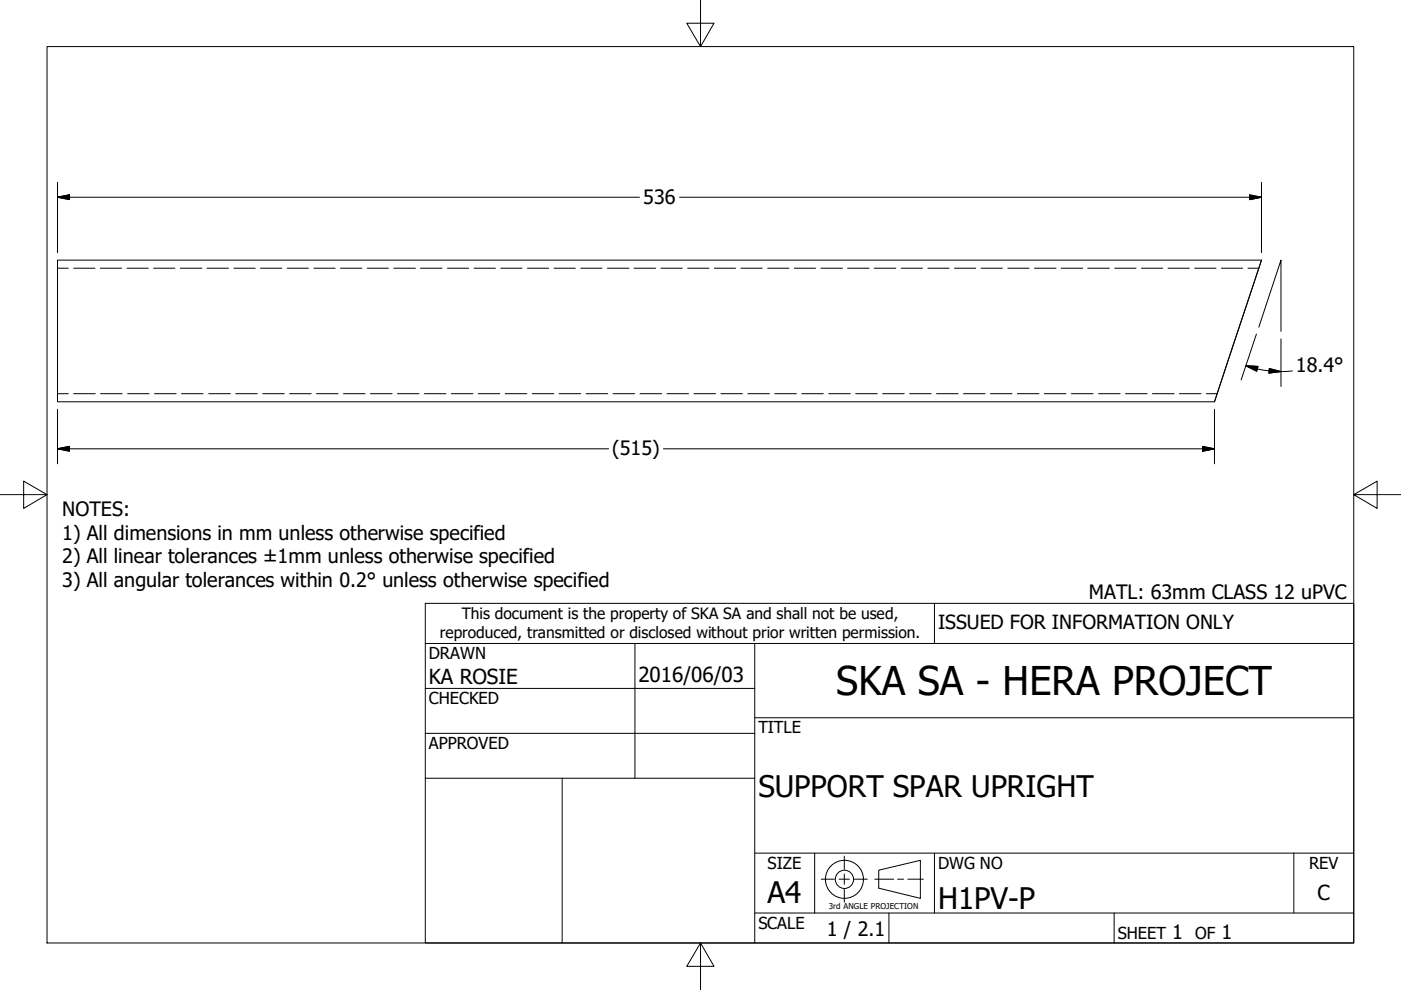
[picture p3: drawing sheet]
<svg xmlns="http://www.w3.org/2000/svg" width="297mm" height="210mm" viewBox="0 0 297 210" stroke-linecap="round" stroke-linejoin="round" font-family="sans-serif">
<!-- layer: Visible (ANSI) -->
<path d="M12.2 55.2h255.3l-10 30h-245.3z" fill="none" stroke="#000" stroke-width=".21"/>
<!-- layer: Hidden (ANSI) -->
<g fill="none" stroke="#000" stroke-width=".21">
<path d="M12.2 56.9h2.3M15.6 56.9h4.5M21.3 56.9h4.5M26.9 56.9h4.5M32.6 56.9h4.5M38.2 56.9h4.6M43.9 56.9h4.6M49.6 56.9h4.5M55.2 56.9h4.6M60.9 56.9h4.5M66.5 56.9h4.6M72.2 56.9h4.5"/>
<path d="M77.9 56.9h4.5M83.5 56.9h4.6M89.2 56.9h4.5M94.9 56.9h4.5M100.5 56.9h4.5M106.2 56.9h4.5M111.8 56.9h4.5M117.5 56.9h4.5M123.1 56.9h4.5M128.8 56.9h4.5M134.4 56.9h4.6M140.1 56.9h4.6"/>
<path d="M145.8 56.9h4.5M151.4 56.9h4.6M157.1 56.9h4.5M162.8 56.9h4.5M168.4 56.9h4.5M174.1 56.9h4.5M179.7 56.9h4.6M185.4 56.9h4.5M191.1 56.9h4.5M196.7 56.9h4.5M202.4 56.9h4.5M208 56.9h4.5"/>
<path d="M213.7 56.9h4.5M219.3 56.9h4.6M225 56.9h4.6M230.6 56.9h4.6M236.3 56.9h4.6M242 56.9h4.5M247.6 56.9h4.6M253.3 56.9h4.5M259 56.9h4.5M264.6 56.9h2.3M12.2 83.5h2.3M15.6 83.5h4.6"/>
<path d="M21.3 83.5h4.6M27.1 83.5h4.5M32.8 83.5h4.5M38.5 83.5h4.6M44.3 83.5h4.5M50 83.5h4.5M55.7 83.5h4.6M61.4 83.5h4.6M67.1 83.5h4.6M72.8 83.5h4.6M78.5 83.5h4.6M84.3 83.5h4.5"/>
<path d="M90 83.5h4.6M95.7 83.5h4.6M101.4 83.5h4.6M107.1 83.5h4.6M112.8 83.5h4.6M118.6 83.5h4.5M124.3 83.5h4.5M130 83.5h4.6M135.7 83.5h4.6M141.4 83.5h4.6M147.1 83.5h4.6M152.8 83.5h4.6"/>
<path d="M158.6 83.5h4.5M164.3 83.5h4.5M170 83.5h4.6M175.7 83.5h4.6M181.4 83.5h4.6M187.1 83.5h4.6M192.8 83.5h4.6M198.6 83.5h4.5M204.3 83.5h4.6M210 83.5h4.6M215.7 83.5h4.6M221.4 83.5h4.6"/>
<path d="M227.1 83.5h4.7M232.9 83.5h4.6M238.6 83.5h4.6M244.3 83.5h4.6M250.1 83.5h4.5M255.8 83.5h2.3"/>
</g>
<!-- layer: Border (ANSI) -->
<path d="M148.5 -.1v10l-2.9-5h5.8l-2.9 5M10 9.9h277v190h-277zM0 104.9h10l-5-2.9v5.8l5-2.9M287 104.9l5 2.9v-5.8l-5 2.9h10M148.5 199.9l2.9 5h-5.8l2.9-5v10" fill="none" stroke="#000" stroke-width=".21"/>
<!-- layer: Sketch Geometry (ANSI) -->
<g fill="none" stroke="#000" stroke-width=".21">
<path d="M267.5 55.2l-10 30M266.9 69.4l4.7-14.2v15.1M174.1 186.4h2.8M177.9 186.4h2.2M179 181.5v2.8M179 185.3v2.2M179 188.6v2.7M181.2 186.4h2.7M185.5 186.4h4M186.3 184.5l8.8-2.1v8.1l-8.8-2.2zM190.3 186.4h1.3M192.5 186.4h3.3"/>
<circle cx="179" cy="186.4" r="4"/>
<circle cx="179" cy="186.4" r="1.94"/>
</g>
<!-- layer: Title (ANSI) -->
<g fill="none" stroke="#000" stroke-width=".21">
<path d="M90.2 127.9h196.8v72h-196.8zM90.2 136.4h196.8M134.6 136.4v28.6M160 136.4v63.5M198.1 127.9v8.5M90.2 146h69.8M90.2 155.5h69.8M160 152.2h127M90.2 165h69.8M119.2 165v34.9M160 193.6h127M160 180.9h127"/>
<path d="M172.7 180.9v12.7M188.5 193.6v6.3M198.1 180.9v12.7M236.2 193.6v6.3M274.3 180.9v12.7"/>
</g>
<!-- layer: Dimension (ANSI) -->
<g fill="none" stroke="#000" stroke-width=".21">
<path d="M12.2 38.6v15M267.5 38.6v15M12.2 41.8l2.5-.5v1zM12.2 41.8h123.4M144.1 41.8h123.4M264.9 41.3l2.6 .5-2.6 .5zM264.2 77.6l2.5 .1-.3 1zM264.2 77.6l2.4 .6M266.4 70.8l-3.3 9.8M266.6 78.2l2.5 .4M269.1 78.1l2.5 .7-2.6 .3zM269.1 78.6l2.5 .2 2.4-.1"/>
<path d="M271.6 71.9v10.1M12.2 95.2l2.5-.5v1zM12.2 86.8v11.5M12.2 95.2h116.8M140.7 95.2h116.8M255 94.7l2.5 .5-2.5 .5zM257.5 86.8v11.5"/>
</g>
<path d="M12.2 41.8l2.5-.5zM12.2 41.8l2.5-.5v1zM264.9 42.3l2.6-.5zM264.9 41.3l2.6 .5-2.6 .5zM264.2 77.6l2.5 .1zM264.2 77.6l2.5 .1-.3 1zM269 79.1l2.6-.3zM269.1 78.1l2.5 .7-2.6 .3zM12.2 95.2l2.5-.5zM12.2 95.2l2.5-.5v1zM255 95.7l2.5-.5zM255 94.7l2.5 .5-2.5 .5z" fill="#000" stroke="#000" stroke-width=".21"/>
<text font-size="8.4" x="177.3" y="147.4">SKA SA - HERA PROJECT</text>
<g font-size="6.3">
<text x="160.8" y="169">SUPPORT SPAR UPRIGHT</text>
<text x="162.8" y="191.4">A4</text>
<text x="198.9" y="192.8">H1PV-P</text>
</g>
<g font-size="4.4">
<text x="90.9" y="145.1">KA ROSIE</text>
<text x="135.4" y="144.5">2016/06/03</text>
<text x="279.3" y="190.7">C</text>
</g>
<g font-size="4.2">
<text x="136.4" y="43.3">536</text>
<text x="274.8" y="78.8">18.4°</text>
<text x="129.8" y="96.4">(515)</text>
<text x="13.2" y="109.4">NOTES:</text>
<text x="13.2" y="114.4">1) All dimensions in mm unless otherwise specified</text>
<text x="13.2" y="119.4">2) All linear tolerances ±1mm unless otherwise specified</text>
<text x="13.2" y="124.4">3) All angular tolerances within 0.2° unless otherwise specified</text>
<text x="230.9" y="127">MATL: 63mm CLASS 12 uPVC</text>
<text x="175.3" y="198.5">1 / 2.1</text>
<text x="248.5" y="199.1">1</text>
<text x="259" y="199.1">1</text>
</g>
<text font-size="4.1" x="198.9" y="133.4">ISSUED FOR INFORMATION ONLY</text>
<g font-size="3.5">
<text x="90.9" y="139.7">DRAWN</text>
<text x="90.9" y="149.3">CHECKED</text>
<text x="160.8" y="155.5">TITLE</text>
<text x="90.9" y="158.8">APPROVED</text>
<text x="162.8" y="184.2">SIZE</text>
<text x="198.9" y="184.2">DWG NO</text>
<text x="277.6" y="184.2">REV</text>
<text x="160.8" y="196.9">SCALE</text>
<text x="237" y="199.1">SHEET</text>
<text x="253.4" y="199.1">OF</text>
</g>
<g font-size="3.3">
<text x="97.9" y="131.3">This document is the property of SKA SA and shall not be used,</text>
<text x="93.3" y="135.2">reproduced, transmitted or disclosed without prior written permission.</text>
</g>
<text font-size="1.7" x="175.7" y="192.8">3rd ANGLE PROJECTION</text>
</svg>
